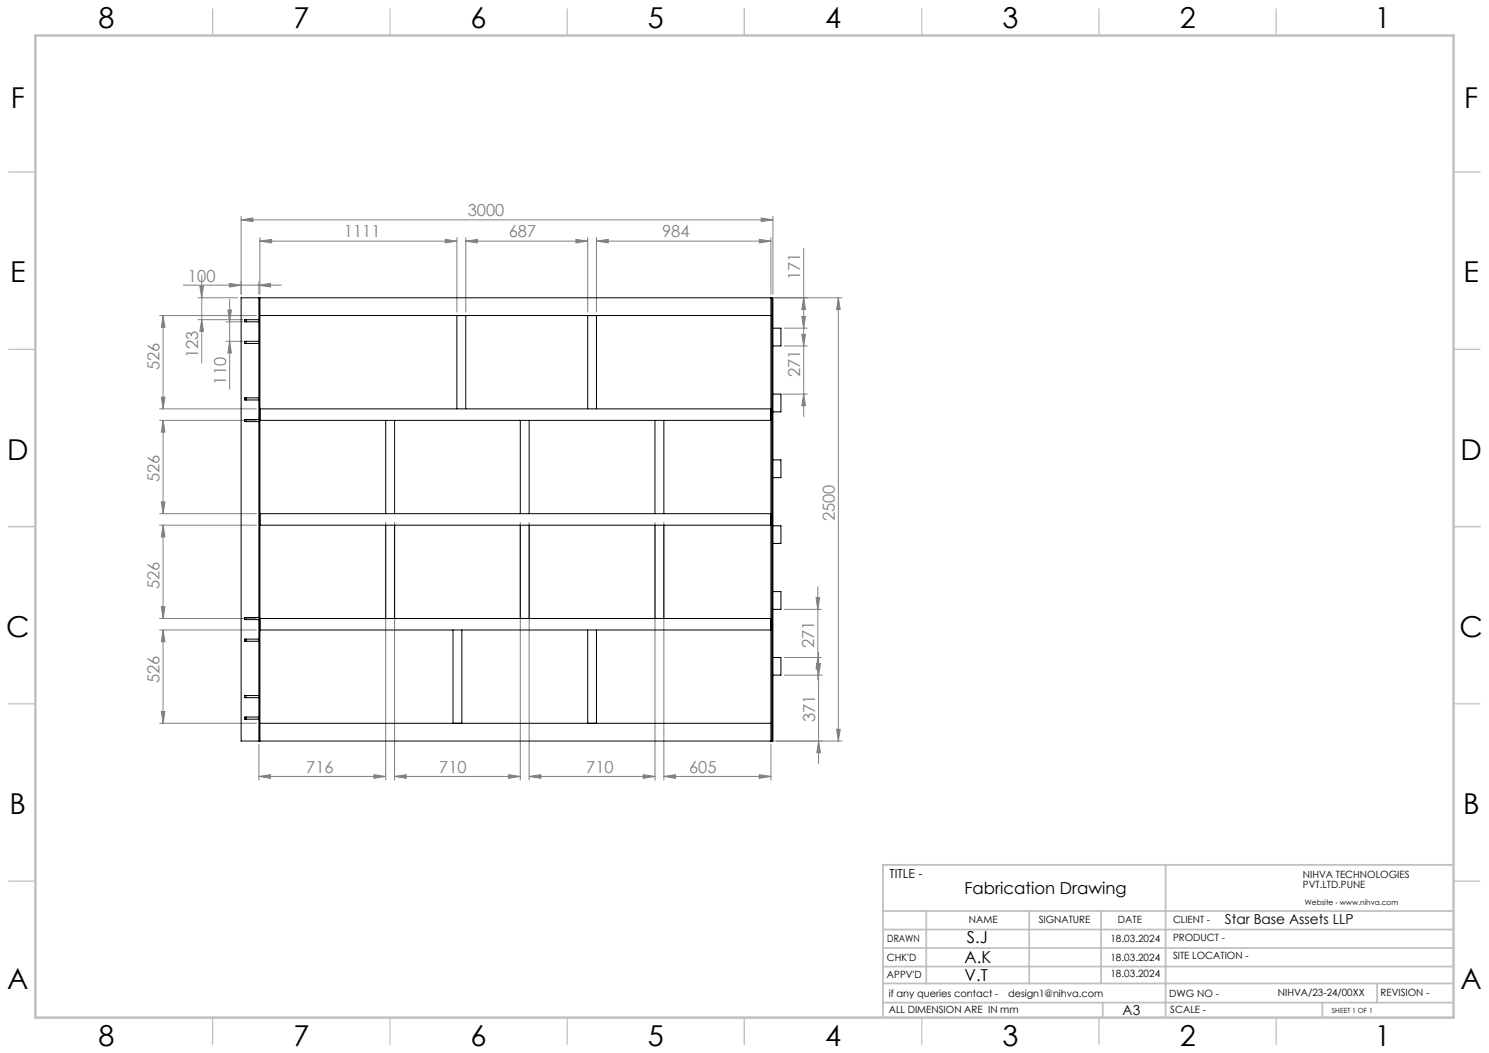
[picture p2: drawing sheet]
<svg xmlns="http://www.w3.org/2000/svg" width="420mm" height="297mm" viewBox="0 0 420 297" stroke-linecap="round" stroke-linejoin="round" font-family="sans-serif">
<g fill="none" stroke="#808080" stroke-width=".28">
<path d="M56.9 77.6v24.8M64.7 79.9l3.3 .5-3.3 .6zM68 62l3.3-.5v1zM68 61v22M68 62h150M73 79.4v3.6M73.3 68l3.3-.5v1zM73.3 67v16M73.3 68h55.6M125.6 67.5l3.3 .5-3.3 .5zM128.9 67v21M131.4 68l3.3-.5v1z"/>
<path d="M131.4 68h34.4M131.4 67v21M162.5 67.5l3.3 .5-3.3 .5zM165.8 67v21M168.2 68l3.4-.5v1zM168.2 68h49.3M168.2 67v21M214.2 67.5l3.3 .5-3.3 .5zM214.7 61.5l3.3 .5-3.3 .5zM217.5 67v16M218 61v22M226.7 70v47.5"/>
<path d="M45 89h27.3M46 89l.5 3.3h-1zM46 89v26.3M51.7 80.4h27.7M55.9 84h11.1M55.9 90.2h12.5M56.4 80.7h1l-.5 3.3zM56.9 90.2l.5 3.2h-1zM63.8 90.8h4.6M63.8 96.3h4.6M64.3 87.5h1l-.5 3.3zM64.8 96.3l.5 3.3h-1z"/>
<path d="M64.8 84.4v25.4M73 80.4l3.3-.5v1.1zM218.5 84h19M221.3 92.6h6.4M221.3 97.6h6.4M226.2 89.3h1l-.5 3.3zM226.2 94.3h1l-.5 3.3zM226.7 84l.5 3.3h-1zM236.5 84l.5 3.3h-1zM236.5 84v125M45 115.3h27.3M45 118.6h27.3"/>
<path d="M45.5 112h1l-.5 3.3zM46 118.6l.5 3.3h-1zM46 118.6v26.3M220.8 111.2h6.9M226.7 111.2l.5 3.2h-1zM45 144.9h27.3M45 148.1h27.3M45.5 141.6h1l-.5 3.3zM46 148.1l.5 3.3h-1zM46 148.1v26.3M108.8 147.4v72.6M111.3 147.4v72.6"/>
<path d="M146.8 147.4v72.6M149.3 147.4v72.6M184.7 147.4v72.6M187.3 147.4v72.6M45 174.4h27.3M45 177.7h27.3M45.5 171.1h1l-.5 3.3zM46 177.7l.5 3.3h-1zM46 177.7v26.3M221.3 171.9h10.4M230.2 168.6h1l-.5 3.3zM230.7 165.5v26.3"/>
<path d="M221.3 190.4h10.6M221.3 185.5h10.4M230.4 187.1h1l-.5 3.3zM230.7 185.5l.5 3.2h-1zM230.9 184.1v31.3M45 204h27.3M45.5 200.7h1l-.5 3.3zM73 219l3.3-.5v1zM73 210v10M73 219h35.8M105.5 218.5l3.3 .5-3.3 .5zM111.3 219l3.3-.5v1z"/>
<path d="M111.3 219h35.5M143.5 218.5l3.3 .5-3.3 .5zM149.3 219l3.3-.5v1zM149.3 219h35.4M181.4 218.5l3.3 .5-3.3 .5zM187.3 219l3.2-.5v1zM187.3 219h30.2M214.2 218.5l3.3 .5-3.3 .5zM217.5 210v10M218.5 209h19M230.9 209l.5 3.3h-1zM236 205.7h1l-.5 3.3z"/>
</g>
<g fill="none" stroke="#c0c0c0" stroke-width=".35">
<path d="M60 2.5v7.5M110 2.5v7.5M160 2.5v7.5M210 2.5v7.5M260 2.5v7.5M310 2.5v7.5M360 2.5v7.5M2.5 48.5h7.5M410 48.5h7.5M2.5 98.5h7.5M410 98.5h7.5M2.5 148.5h7.5"/>
<path d="M410 148.5h7.5M2.5 198.5h7.5M410 198.5h7.5M2.5 248.5h7.5M410 248.5h7.5M60 287v7.5M110 287v7.5M160 287v7.5M210 287v7.5M260 287v7.5M310 287v7.5M360 287v7.5"/>
</g>
<g fill="none" stroke="#c0c0c0" stroke-width=".5">
<path d="M249.1 257h160.9M261.3 257v20.4M290.3 257v20.4M310.6 257v20.4M328.8 243.9v43.1M410 243.9h-160.9v43.1M249.1 272.6h160.9M249.1 267.4h160.9M249.1 262.2h160.9M249.1 277.4h160.9M388.4 277.4v5.4M249.1 282.8h160.9"/>
<path d="M311 282.8v4.2M373 282.8v4.2"/>
</g>
<path d="M10 10h400v277h-400z" fill="none" stroke="#c0c0c0" stroke-width=".7"/>
<g fill="#808080">
<path d="M73 80.4l3.3-.5v1.1zM64.7 79.9l3.3 .5-3.3 .6zM105.5 218.5l3.3 .5-3.3 .5zM73 219l3.3-.5v1zM143.5 218.5l3.3 .5-3.3 .5zM111.3 219l3.3-.5v1z"/>
<path d="M68 62l3.3-.5v1zM214.7 61.5l3.3 .5-3.3 .5zM73.3 68l3.3-.5v1zM125.6 67.5l3.3 .5-3.3 .5zM168.2 68l3.4-.5v1zM214.2 67.5l3.3 .5-3.3 .5zM187.3 219l3.2-.5v1zM214.2 218.5l3.3 .5-3.3 .5z"/>
<path d="M230.9 209l.5 3.3h-1zM230.4 187.1h1l-.5 3.3zM230.7 185.5l.5 3.2h-1zM230.2 168.6h1l-.5 3.3z"/>
<path d="M236.5 84l.5 3.3h-1zM236 205.7h1l-.5 3.3zM46 89l.5 3.3h-1zM45.5 112h1l-.5 3.3zM46 118.6l.5 3.3h-1zM45.5 141.6h1l-.5 3.3zM46 148.1l.5 3.3h-1zM45.5 171.1h1l-.5 3.3zM46 177.7l.5 3.3h-1zM45.5 200.7h1l-.5 3.3zM226.7 84l.5 3.3h-1zM226.2 89.3h1l-.5 3.3zM226.2 94.3h1l-.5 3.3zM226.7 111.2l.5 3.2h-1zM64.3 87.5h1l-.5 3.3zM64.8 96.3l.5 3.3h-1zM56.4 80.7h1l-.5 3.3zM56.9 90.2l.5 3.2h-1z"/>
<path d="M131.4 68l3.3-.5v1zM162.5 67.5l3.3 .5-3.3 .5zM149.3 219l3.3-.5v1zM181.4 218.5l3.3 .5-3.3 .5z"/>
</g>
<g fill="none" stroke="#000" stroke-width=".28">
<path d="M68 84h150v125h-150zM69.4 96.3h-.4v.6h.4M69.4 90.2h-.4v.6h.4M69.4 90.2v.6M69.4 96.3v.6M69.4 96.9h3.6M69.4 96.3h3.6M69.4 90.2h3.6M69.4 90.8h3.6M73 84v125M73.3 89h144.2M73.3 84v125"/>
<path d="M128.9 89v26.3M131.4 89v26.3M165.8 89v26.3M168.2 89v26.3M217.5 84v125M217.8 84v125M218 92.6h2.3v5h-2.3M69.4 118.3h-.4v.6h.4M69.4 112.2h-.4v.6h.4M69.4 112.2v.6M69.4 118.3v.6M69.4 118.3h3.6"/>
<path d="M69.4 118.9h3.6M69.4 112.2h3.6M69.4 112.8h3.6M73.3 115.3h144.2M73.3 118.6h144.2M108.8 118.6v26.3M111.3 118.6v26.3M146.8 118.6v26.3M149.3 118.6v26.3M184.7 118.6v26.3M187.3 118.6v26.3M218 111.2h2.3v5h-2.3"/>
<path d="M218 129.7h2.3v5h-2.3M73.3 144.9h144.2M73.3 148.1h144.2M108.8 148.1v26.3M111.3 148.1v26.3M146.8 148.1v26.3M149.3 148.1v26.3M184.7 148.1v26.3M187.3 148.1v26.3M218 148.3h2.3v5h-2.3M69.4 174.2h-.4v.6h.4M69.4 174.8h3.6"/>
<path d="M69.4 174.2v.6M69.4 174.2h3.6M73.3 177.7h144.2M73.3 174.4h144.2M127.8 177.7v26.3M130.3 177.7v26.3M165.8 177.7v26.3M168.2 177.7v26.3M218 166.9h2.3v5h-2.3M69.4 196.2h-.4v.6h.4M69.4 180.3h-.4v.6h.4M69.4 180.3v.6"/>
<path d="M69.4 196.2v.6M69.4 196.8h3.6M69.4 196.2h3.6M69.4 180.9h3.6M69.4 180.3h3.6M218 185.5h2.3v4.9h-2.3M69.4 202.2h-.4v.6h.4M69.4 202.2v.6M69.4 202.8h3.6M69.4 202.2h3.6M73.3 204h144.2"/>
</g>
<g font-size="8.1">
<text x="27.8" y="8">8</text>
<text x="82.8" y="8">7</text>
<text x="132.8" y="8">6</text>
<text x="182.8" y="8">5</text>
<text x="232.8" y="8">4</text>
<text x="282.8" y="8">3</text>
<text x="332.8" y="8">2</text>
<text x="387.8" y="8">1</text>
<text x="3" y="30.4">F</text>
<text x="413" y="30.4">F</text>
<text x="2.8" y="79.6">E</text>
<text x="412.8" y="79.6">E</text>
<text x="2" y="129.6">D</text>
<text x="412" y="129.6">D</text>
<text x="1.7" y="179.6">C</text>
<text x="411.7" y="179.6">C</text>
<text x="2.7" y="229.6">B</text>
<text x="412.7" y="229.6">B</text>
<text x="2" y="278.9">A</text>
<text x="412" y="278.9">A</text>
<text x="27.8" y="295">8</text>
<text x="82.8" y="295">7</text>
<text x="132.8" y="295">6</text>
<text x="182.8" y="295">5</text>
<text x="232.8" y="295">4</text>
<text x="282.8" y="295">3</text>
<text x="332.8" y="295">2</text>
<text x="387.8" y="295">1</text>
</g>
<g font-size="4.7" fill="#808080">
<text x="131.9" y="61">3000</text>
<text x="97" y="67">1111</text>
<text x="143.5" y="67">687</text>
<text x="186.7" y="67">984</text>
<text x="53" y="79.4">100</text>
<text x="225.7" y="79" transform="rotate(-90 225.7 79)">171</text>
<text x="55.9" y="101.1" transform="rotate(-90 55.9 101.1)">123</text>
<text x="45" y="104.3" transform="rotate(-90 45 104.3)">526</text>
<text x="225.7" y="106.4" transform="rotate(-90 225.7 106.4)">271</text>
<text x="63.8" y="108.5" transform="rotate(-90 63.8 108.5)">110</text>
<text x="45" y="135.9" transform="rotate(-90 45 135.9)">526</text>
<text x="235.5" y="147" transform="rotate(-90 235.5 147)">2500</text>
<text x="45" y="166.1" transform="rotate(-90 45 166.1)">526</text>
<text x="229.7" y="182.8" transform="rotate(-90 229.7 182.8)">271</text>
<text x="45" y="192.7" transform="rotate(-90 45 192.7)">526</text>
<text x="229.9" y="203.7" transform="rotate(-90 229.9 203.7)">371</text>
<text x="86.4" y="218">716</text>
<text x="123.9" y="218">710</text>
<text x="165.4" y="218">710</text>
<text x="194.4" y="218">605</text>
</g>
<g font-size="4.7">
<text x="272.1" y="252.1">Fabrication Drawing</text>
<text x="272.8" y="266">S.J</text>
<text x="272.1" y="271.6">A.K</text>
<text x="272.1" y="276.7">V.T</text>
</g>
<g font-size="3.9">
<text x="345.5" y="260.6">Star Base Assets LLP</text>
<text x="316.7" y="286.4">A3</text>
</g>
<text font-size="3.5" x="250.9" y="247.7">TITLE -</text>
<g font-size="2.8">
<text x="367.5" y="247.7">NIHVA TECHNOLOGIES</text>
<text x="367.5" y="250.5">PVT.LTD.PUNE</text>
<text x="273.3" y="260.4">NAME</text>
<text x="293" y="260.4">SIGNATURE</text>
<text x="315.3" y="260.5">DATE</text>
<text x="330.9" y="260.5">CLIENT -</text>
<text x="250.3" y="265.7">DRAWN</text>
<text x="313.2" y="265.6">18.03.2024</text>
<text x="330.9" y="265.5">PRODUCT -</text>
<text x="250.2" y="271.1">CHK'D</text>
<text x="250.2" y="275.8">APPV'D</text>
<text x="313.2" y="270.9">18.03.2024</text>
<text x="313.2" y="275.5">18.03.2024</text>
<text x="330.9" y="270.6">SITE LOCATION -</text>
<text x="250.7" y="281.1">if any queries contact -</text>
<text x="284.3" y="281.1">design1@nihva.com</text>
<text x="329.8" y="281.3">DWG NO -</text>
<text x="360.4" y="281.1">NIHVA/23-24/00XX</text>
<text x="389.4" y="281.1">REVISION -</text>
<text x="250.7" y="285.6">ALL DIMENSION ARE IN mm</text>
<text x="330.1" y="285.7">SCALE -</text>
</g>
<text font-size="2.1" x="368.1" y="255.1">Website - www.nihva.com</text>
<text font-size="2" x="375.7" y="285.6">SHEET 1 OF 1</text>
</svg>
